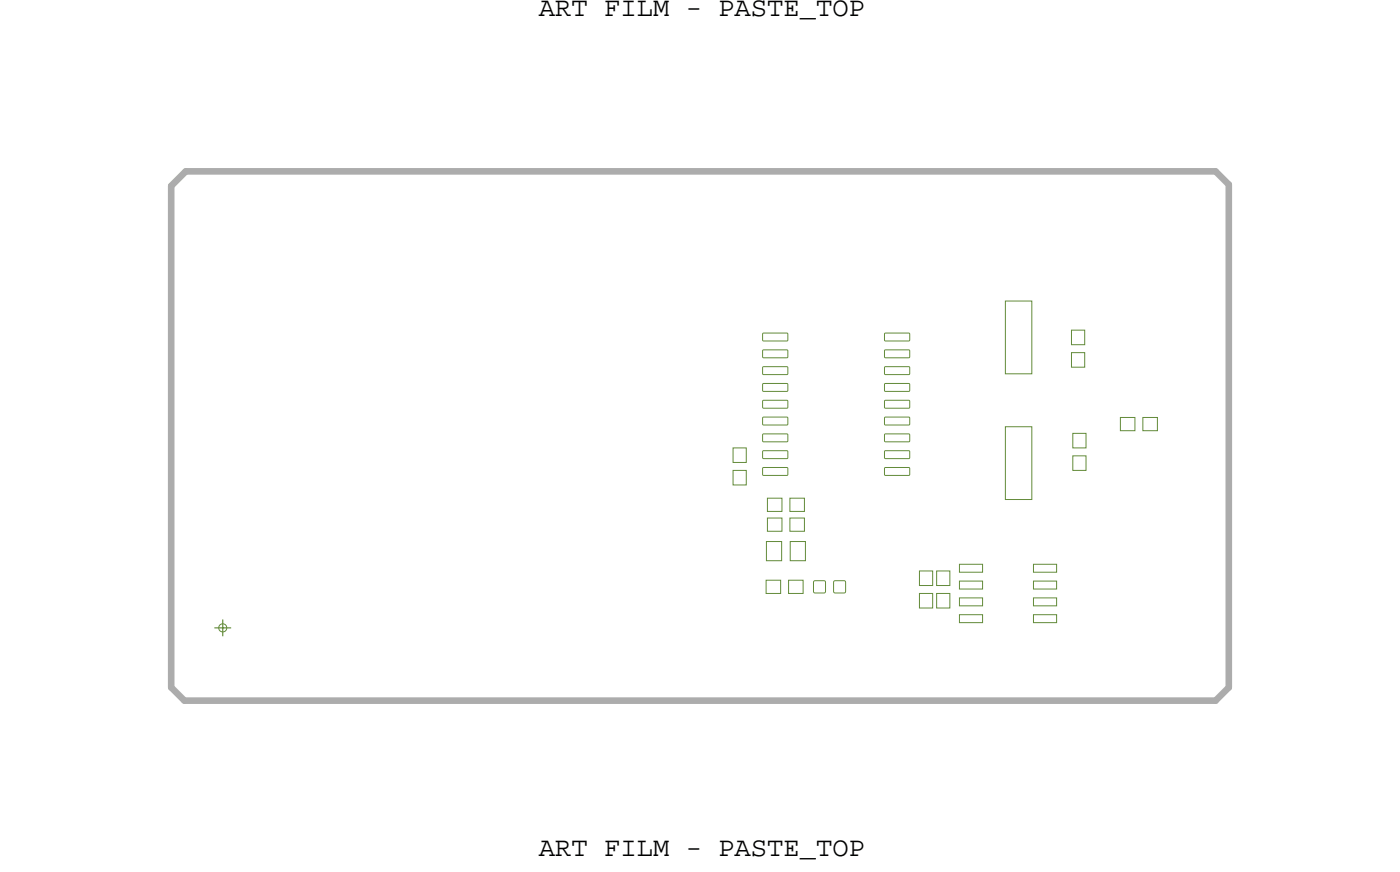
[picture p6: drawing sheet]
<svg xmlns="http://www.w3.org/2000/svg" width="106mm" height="66mm" viewBox="0 0 106 66" stroke-linecap="round" stroke-linejoin="round" font-family="sans-serif">
<!-- layer: Board Outline -->
<path d="M13 14.1l1-1.1zM13 14.1v37.9zM14.1 13h77.9zM92 13l1 1zM93 14v38zM12.9 51.9l1.1 1.1zM14 53h78zM93 52l-1.1 1z" fill="none" stroke="#acacac" stroke-width=".5"/>
<path d="M14 12.9h78l1 1.1v37.9l-1 1.1h-78l-1-1.1v-37.9z" fill="none" stroke="#acacac" stroke-width=".08"/>
<!-- layer: Nets -->
<g fill="none" stroke="#638b3a" stroke-width=".08">
<path d="M55.4 33.9h1.1v1.1h-1.1zM55.4 35.6h1.1v1.1h-1.1zM57.7 29h1.8l.1 .5-1.9 .1zM57.7 34.1h1.8l.1 .5-1.9 .1zM57.7 30.3h1.8l.1 .5h-1.9zM57.7 31.5h1.8l.1 .6h-1.9zM57.7 27.7h1.8l.1 .6h-1.9zM57.7 25.2h1.8l.1 .5-1.9 .1zM57.7 26.5l1.8-.1 .1 .6h-1.9zM57.7 32.8h1.8l.1 .5-1.9 .1zM57.7 35.3h1.8l.1 .6h-1.9zM58 37.6h1.1v1.1h-1.1z"/>
<path d="M58 39.1h1.1v1.1h-1.1zM59.7 37.6h1.1v1.1h-1.1zM59.7 39.1h1.1v1.1h-1.1zM66.9 35.3h1.9v.6h-1.8zM66.9 34.1h1.9v.5l-1.8 .1zM66.9 27.7h1.9v.6h-1.8zM66.9 26.5l1.9-.1v.6h-1.8zM66.9 25.2h1.9v.5l-1.8 .1zM66.9 30.3h1.9v.5h-1.8zM66.9 29h1.9v.5l-1.8 .1zM66.9 32.8h1.9v.5l-1.8 .1zM66.9 31.5h1.9v.6h-1.8z"/>
<path d="M76.1 32.3h1.9v5.5h-1.9zM76.1 22.8h1.9v5.5h-1.9zM81 25h1.1v1h-1.1zM81 26.7h1.1v1.1h-1.1zM81.2 34.5h1v1.1h-1zM81.2 32.8h1v1h-1zM84.7 31.5h1.1v1.1h-1.1zM86.4 31.5h1.1v1.1h-1.1zM57.9 43.8h1.1v1.1h-1.1zM58 40.9h1.1v1.5h-1.1zM59.6 43.8h1.1v1.1h-1.1zM59.8 40.9h1.1v1.5h-1.1z"/>
<path d="M61.6 43.9h.8v.9h-.8zM63.1 43.9h.8v.9h-.8zM69.5 43.2h1v1.1h-1zM69.5 44.9h1v1.1h-1zM70.8 43.2h1v1.1h-1zM70.8 44.9h1v1.1h-1zM72.6 42.6h1.7v.6h-1.7zM72.6 46.5h1.7v.6h-1.7zM72.6 43.9h1.7v.6h-1.7zM72.6 45.2h1.7v.6h-1.7zM78.2 45.2h1.7v.6h-1.7zM78.2 43.9h1.7v.6h-1.7z"/>
<path d="M78.2 42.6h1.7v.6h-1.7zM78.2 46.5h1.7v.6h-1.7z"/>
</g>
<!-- layer: Drawing Origin -->
<path d="M16.6 47.2l.3-.1 .2 .1 .1 .3-.1 .2-.2 .1-.3-.1-.1-.2z" fill="none" stroke="#638b3a" stroke-width=".08"/>
<path d="M16.2 47.5h1.3M16.9 46.8v1.3" fill="none" stroke="#638b3a" stroke-width=".09"/>
<g font-size="2.1">
<text x="40.8" y="1.2">ART FILM - PASTE_TOP</text>
<text x="40.8" y="64.7">ART FILM - PASTE_TOP</text>
</g>
</svg>
